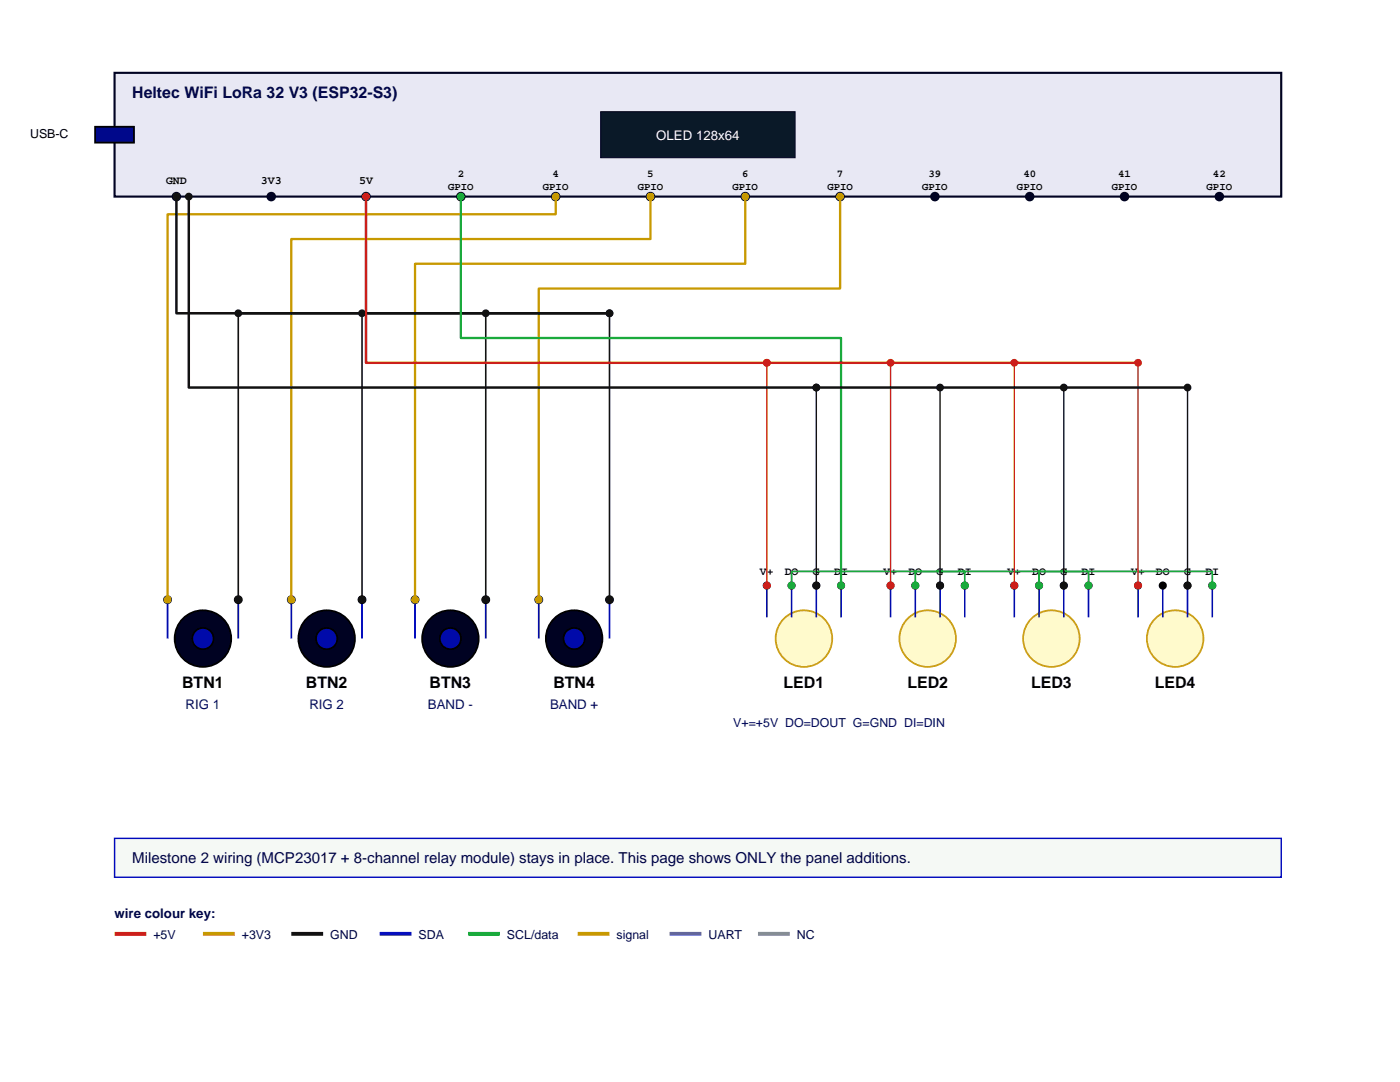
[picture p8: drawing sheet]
<svg xmlns="http://www.w3.org/2000/svg" width="279mm" height="216mm" viewBox="0 0 279 216" stroke-linecap="round" stroke-linejoin="round" font-family="sans-serif">
<path d="M22.9 14.5h232.8v24.7h-232.8z" fill-rule="evenodd" fill="#e8e8f4" stroke="#000222" stroke-width=".42"/>
<path d="M119.9 22.3h38.8v9.2h-38.8z" fill-rule="evenodd" fill="#0a1928" stroke="#000222" stroke-width=".21"/>
<path d="M19 25.3h7.7v3.2h-7.7z" fill-rule="evenodd" fill="#000888" stroke="#000" stroke-width=".35"/>
<g fill="#000222" stroke="#000222" stroke-width=".35">
<circle cx="35.2" cy="39.2" r=".78"/>
<circle cx="54.1" cy="39.2" r=".78"/>
<circle cx="73.1" cy="39.2" r=".78"/>
<circle cx="92" cy="39.2" r=".78"/>
<circle cx="110.9" cy="39.2" r=".78"/>
<circle cx="129.8" cy="39.2" r=".78"/>
<circle cx="148.7" cy="39.2" r=".78"/>
<circle cx="167.7" cy="39.2" r=".78"/>
<circle cx="186.6" cy="39.2" r=".78"/>
<circle cx="205.5" cy="39.2" r=".78"/>
<circle cx="224.4" cy="39.2" r=".78"/>
<circle cx="243.3" cy="39.2" r=".78"/>
</g>
<path d="M22.9 167.3h232.8v7.7h-232.8z" fill-rule="evenodd" fill="#f5f9f5" stroke="#0009bc" stroke-width=".28"/>
<circle cx="40.5" cy="127.4" r="5.6" fill="#000222" stroke="#000" stroke-width=".35"/>
<circle cx="40.5" cy="127.4" r="2.12" fill="#000aaa" stroke="#000" stroke-width=".35"/>
<path d="M33.4 119.7v7.7M47.6 119.7v7.7" fill="none" stroke="#000aaa" stroke-width=".35"/>
<g fill="#000" stroke="#000" stroke-width=".35">
<circle cx="33.4" cy="119.7" r=".71"/>
<circle cx="47.6" cy="119.7" r=".71"/>
</g>
<circle cx="65.2" cy="127.4" r="5.6" fill="#000222" stroke="#000" stroke-width=".35"/>
<circle cx="65.2" cy="127.4" r="2.12" fill="#000aaa" stroke="#000" stroke-width=".35"/>
<path d="M58.1 119.7v7.7M72.2 119.7v7.7" fill="none" stroke="#000aaa" stroke-width=".35"/>
<g fill="#000" stroke="#000" stroke-width=".35">
<circle cx="58.1" cy="119.7" r=".71"/>
<circle cx="72.2" cy="119.7" r=".71"/>
</g>
<circle cx="89.9" cy="127.4" r="5.6" fill="#000222" stroke="#000" stroke-width=".35"/>
<circle cx="89.9" cy="127.4" r="2.12" fill="#000aaa" stroke="#000" stroke-width=".35"/>
<path d="M82.8 119.7v7.7M96.9 119.7v7.7" fill="none" stroke="#000aaa" stroke-width=".35"/>
<g fill="#000" stroke="#000" stroke-width=".35">
<circle cx="82.8" cy="119.7" r=".71"/>
<circle cx="96.9" cy="119.7" r=".71"/>
</g>
<circle cx="114.6" cy="127.4" r="5.6" fill="#000222" stroke="#000" stroke-width=".35"/>
<circle cx="114.6" cy="127.4" r="2.12" fill="#000aaa" stroke="#000" stroke-width=".35"/>
<path d="M107.5 119.7v7.7M121.6 119.7v7.7" fill="none" stroke="#000aaa" stroke-width=".35"/>
<g fill="#000" stroke="#000" stroke-width=".35">
<circle cx="107.5" cy="119.7" r=".71"/>
<circle cx="121.6" cy="119.7" r=".71"/>
</g>
<circle cx="160.4" cy="127.4" r="5.6" fill="#fffacc" stroke="#c91" stroke-width=".35"/>
<path d="M153 116.8v6.4M158 116.8v6.4M162.9 116.8v6.4M167.9 116.8v6.4" fill="none" stroke="#000aaa" stroke-width=".32"/>
<g fill="#000" stroke="#000" stroke-width=".35">
<circle cx="153" cy="116.8" r=".64"/>
<circle cx="158" cy="116.8" r=".64"/>
<circle cx="162.9" cy="116.8" r=".64"/>
<circle cx="167.9" cy="116.8" r=".64"/>
</g>
<circle cx="185.1" cy="127.4" r="5.6" fill="#fffacc" stroke="#c91" stroke-width=".35"/>
<path d="M177.7 116.8v6.4M182.7 116.8v6.4M187.6 116.8v6.4M192.5 116.8v6.4" fill="none" stroke="#000aaa" stroke-width=".32"/>
<g fill="#000" stroke="#000" stroke-width=".35">
<circle cx="177.7" cy="116.8" r=".64"/>
<circle cx="182.7" cy="116.8" r=".64"/>
<circle cx="187.6" cy="116.8" r=".64"/>
<circle cx="192.5" cy="116.8" r=".64"/>
</g>
<circle cx="209.8" cy="127.4" r="5.6" fill="#fffacc" stroke="#c91" stroke-width=".35"/>
<path d="M202.4 116.8v6.4M207.4 116.8v6.4M212.3 116.8v6.4M217.2 116.8v6.4" fill="none" stroke="#000aaa" stroke-width=".32"/>
<g fill="#000" stroke="#000" stroke-width=".35">
<circle cx="202.4" cy="116.8" r=".64"/>
<circle cx="207.4" cy="116.8" r=".64"/>
<circle cx="212.3" cy="116.8" r=".64"/>
<circle cx="217.2" cy="116.8" r=".64"/>
</g>
<circle cx="234.5" cy="127.4" r="5.6" fill="#fffacc" stroke="#c91" stroke-width=".35"/>
<path d="M227.1 116.8v6.4M232.1 116.8v6.4M237 116.8v6.4M241.9 116.8v6.4" fill="none" stroke="#000aaa" stroke-width=".32"/>
<g fill="#000" stroke="#000" stroke-width=".35">
<circle cx="227.1" cy="116.8" r=".64"/>
<circle cx="232.1" cy="116.8" r=".64"/>
<circle cx="237" cy="116.8" r=".64"/>
<circle cx="241.9" cy="116.8" r=".64"/>
</g>
<path d="M110.9 39.2v3.6h-77.5v76.9M129.8 39.2v8.5h-71.7v72M148.7 39.2v13.4h-65.9v67.1M167.7 39.2v18.4h-60.2v62.1" fill="none" stroke="#c79900" stroke-width=".46"/>
<g fill="#c79900" stroke="#c79900" stroke-width=".35">
<circle cx="110.9" cy="39.2" r=".6"/>
<circle cx="33.4" cy="119.7" r=".6"/>
<circle cx="129.8" cy="39.2" r=".6"/>
<circle cx="58.1" cy="119.7" r=".6"/>
<circle cx="148.7" cy="39.2" r=".6"/>
<circle cx="82.8" cy="119.7" r=".6"/>
<circle cx="167.7" cy="39.2" r=".6"/>
<circle cx="107.5" cy="119.7" r=".6"/>
</g>
<path d="M47.6 62.5v57.2M72.2 62.5v57.2M96.9 62.5v57.2M121.6 62.5v57.2" fill="none" stroke="#111" stroke-width=".32"/>
<g fill="#111" stroke="#111" stroke-width=".35">
<circle cx="47.6" cy="119.7" r=".6"/>
<circle cx="47.6" cy="62.5" r=".6"/>
<circle cx="72.2" cy="119.7" r=".6"/>
<circle cx="72.2" cy="62.5" r=".6"/>
<circle cx="96.9" cy="119.7" r=".6"/>
<circle cx="96.9" cy="62.5" r=".6"/>
<circle cx="121.6" cy="119.7" r=".6"/>
<circle cx="121.6" cy="62.5" r=".6"/>
<circle cx="35.2" cy="39.2" r=".6"/>
<circle cx="162.9" cy="116.8" r=".6"/>
<circle cx="162.9" cy="77.3" r=".6"/>
<circle cx="187.6" cy="116.8" r=".6"/>
<circle cx="187.6" cy="77.3" r=".6"/>
<circle cx="212.3" cy="116.8" r=".6"/>
<circle cx="212.3" cy="77.3" r=".6"/>
<circle cx="237" cy="116.8" r=".6"/>
<circle cx="237" cy="77.3" r=".6"/>
<circle cx="37.7" cy="39.2" r=".6"/>
</g>
<path d="M35.2 39.2v23.3h86.4h-74M37.7 39.2v38.1h199.3" fill="none" stroke="#111" stroke-width=".49"/>
<path d="M92 39.2v28.3h75.9v49.3" fill="none" stroke="#1aaa3c" stroke-width=".46"/>
<g fill="#1aaa3c" stroke="#1aaa3c" stroke-width=".35">
<circle cx="92" cy="39.2" r=".6"/>
<circle cx="167.9" cy="116.8" r=".6"/>
<circle cx="158" cy="116.8" r=".6"/>
<circle cx="192.5" cy="116.8" r=".6"/>
<circle cx="182.7" cy="116.8" r=".6"/>
<circle cx="217.2" cy="116.8" r=".6"/>
<circle cx="207.4" cy="116.8" r=".6"/>
<circle cx="241.9" cy="116.8" r=".6"/>
</g>
<path d="M158 116.8v-2.8h34.5v2.8M182.7 116.8v-2.8h34.5v2.8M207.4 116.8v-2.8h34.5v2.8" fill="none" stroke="#1aaa3c" stroke-width=".35"/>
<path d="M153 72.4v44.4M177.7 72.4v44.4M202.4 72.4v44.4M227.1 72.4v44.4" fill="none" stroke="#cc1f1a" stroke-width=".28"/>
<g fill="#cc1f1a" stroke="#cc1f1a" stroke-width=".35">
<circle cx="153" cy="116.8" r=".6"/>
<circle cx="153" cy="72.4" r=".6"/>
<circle cx="177.7" cy="116.8" r=".6"/>
<circle cx="177.7" cy="72.4" r=".6"/>
<circle cx="202.4" cy="116.8" r=".6"/>
<circle cx="202.4" cy="72.4" r=".6"/>
<circle cx="227.1" cy="116.8" r=".6"/>
<circle cx="227.1" cy="72.4" r=".6"/>
<circle cx="73.1" cy="39.2" r=".6"/>
</g>
<path d="M73.1 39.2v33.2h154" fill="none" stroke="#cc1f1a" stroke-width=".49"/>
<path d="M162.9 77.3v39.5M187.6 77.3v39.5M212.3 77.3v39.5M237 77.3v39.5" fill="none" stroke="#111" stroke-width=".28"/>
<path d="M22.9 186.3h6.3" fill="none" stroke="#cc1f1a" stroke-width=".78" stroke-linecap="butt"/>
<path d="M40.5 186.3h6.3" fill="none" stroke="#d61" stroke-width=".78" stroke-linecap="butt"/>
<path d="M58.1 186.3h6.4" fill="none" stroke="#111" stroke-width=".78" stroke-linecap="butt"/>
<path d="M75.8 186.3h6.3" fill="none" stroke="#1a3fcc" stroke-width=".78" stroke-linecap="butt"/>
<path d="M93.4 186.3h6.4" fill="none" stroke="#1aaa3c" stroke-width=".78" stroke-linecap="butt"/>
<path d="M115.3 186.3h6.3" fill="none" stroke="#c79900" stroke-width=".78" stroke-linecap="butt"/>
<path d="M133.6 186.3h6.4" fill="none" stroke="#8a3cb8" stroke-width=".78" stroke-linecap="butt"/>
<path d="M151.3 186.3h6.3" fill="none" stroke="#888" stroke-width=".78" stroke-linecap="butt"/>
<text font-size="3.2" fill="#000444" x="26.4" y="19.5">Heltec WiFi LoRa 32 V3 (ESP32-S3)</text>
<g font-size="3.2">
<text x="36.4" y="137.3">BTN1</text>
<text x="61" y="137.3">BTN2</text>
<text x="85.7" y="137.3">BTN3</text>
<text x="110.4" y="137.3">BTN4</text>
<text x="156.4" y="137.3">LED1</text>
<text x="181.1" y="137.3">LED2</text>
<text x="205.8" y="137.3">LED3</text>
<text x="230.5" y="137.3">LED4</text>
</g>
<text font-size="3" fill="#000345" x="26.4" y="172.2">Milestone 2 wiring (MCP23017 + 8-channel relay module) stays in place. This page shows ONLY the panel additions.</text>
<text font-size="2.6" fill="#fff" x="131" y="27.9">OLED 128x64</text>
<g font-size="2.6" fill="#000666">
<text x="37" y="141.5">RIG 1</text>
<text x="61.7" y="141.5">RIG 2</text>
<text x="85.4" y="141.5">BAND -</text>
<text x="109.8" y="141.5">BAND +</text>
</g>
<text font-size="2.6" fill="#000444" x="22.9" y="183.2">wire colour key:</text>
<text font-size="2.5" x="6" y="27.6">USB-C</text>
<text font-size="2.5" fill="#000666" x="146.3" y="145.1">V+=+5V DO=DOUT G=GND DI=DIN</text>
<g font-size="2.5" fill="#000444">
<text x="30.6" y="187.4">+5V</text>
<text x="48.3" y="187.4">+3V3</text>
<text x="65.9" y="187.4">GND</text>
<text x="83.5" y="187.4">SDA</text>
<text x="101.2" y="187.4">SCL/data</text>
<text x="123" y="187.4">signal</text>
<text x="141.4" y="187.4">UART</text>
<text x="159" y="187.4">NC</text>
</g>
<g font-size="2.3">
<text x="33.1" y="36.8">GND</text>
<text x="52.1" y="36.8">3V3</text>
<text x="71.7" y="36.8">5V</text>
<text x="151.7" y="114.7">V+</text>
<text x="156.6" y="114.7">DO</text>
<text x="162.2" y="114.7">G</text>
<text x="166.5" y="114.7">DI</text>
<text x="176.4" y="114.7">V+</text>
<text x="181.3" y="114.7">DO</text>
<text x="186.9" y="114.7">G</text>
<text x="191.2" y="114.7">DI</text>
<text x="201" y="114.7">V+</text>
<text x="206" y="114.7">DO</text>
<text x="211.6" y="114.7">G</text>
<text x="215.9" y="114.7">DI</text>
<text x="225.7" y="114.7">V+</text>
<text x="230.7" y="114.7">DO</text>
<text x="236.3" y="114.7">G</text>
<text x="240.6" y="114.7">DI</text>
</g>
<g font-size="2.1">
<text x="91.3" y="35.3">2</text>
<text x="110.3" y="35.3">4</text>
<text x="129.2" y="35.3">5</text>
<text x="148.1" y="35.3">6</text>
<text x="167" y="35.3">7</text>
<text x="185.3" y="35.3">39</text>
<text x="204.2" y="35.3">40</text>
<text x="223.2" y="35.3">41</text>
<text x="242.1" y="35.3">42</text>
<text x="89.4" y="37.8">GPIO</text>
<text x="108.4" y="37.8">GPIO</text>
<text x="127.3" y="37.8">GPIO</text>
<text x="146.2" y="37.8">GPIO</text>
<text x="165.1" y="37.8">GPIO</text>
<text x="184" y="37.8">GPIO</text>
<text x="203" y="37.8">GPIO</text>
<text x="221.9" y="37.8">GPIO</text>
<text x="240.8" y="37.8">GPIO</text>
</g>
</svg>
